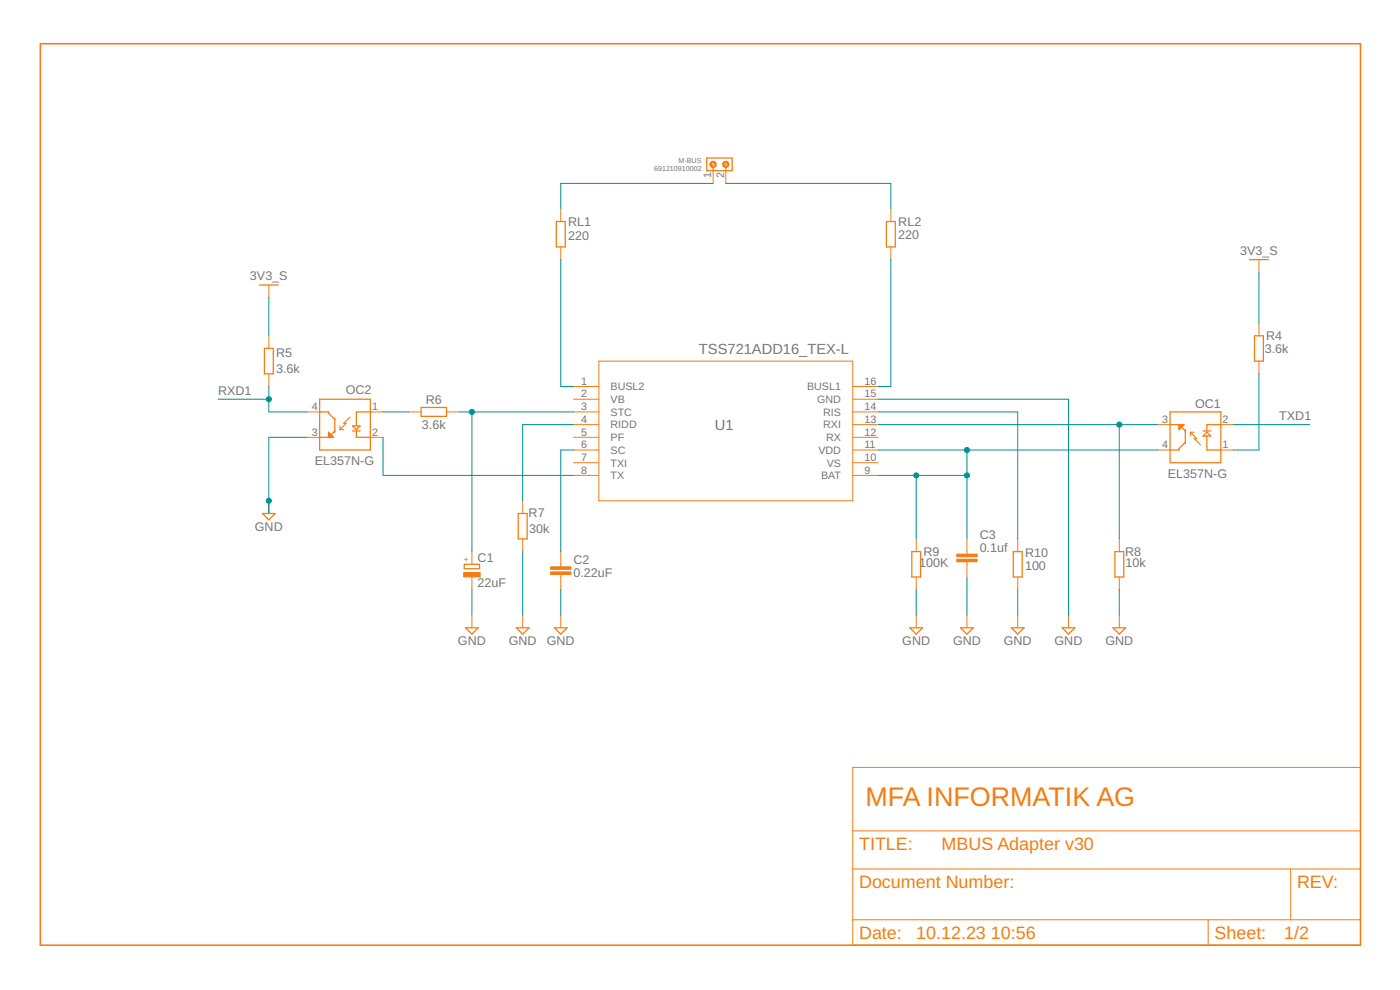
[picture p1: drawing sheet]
<svg xmlns="http://www.w3.org/2000/svg" width="420mm" height="297mm" viewBox="0 0 420 297" stroke-linecap="round" stroke-linejoin="round" font-family="sans-serif">
<path d="M12.1 13.1h396.2v270.5h-396.2z" fill="none" stroke="#f57c10" stroke-width=".47"/>
<g fill="none" stroke="#f57c10" stroke-width=".3">
<path d="M214 51.2v3.8M214.4 48.9l-.8 .8M217.8 51.2v3.8M218.2 48.9l-.8 .8M168.3 62.7v3.8M168.3 74.1v3.8M267.4 62.7v3.8M267.4 74.1v3.8M377.8 77.9v3.8M80.7 85.5v3.8M377.8 96.9v3.9M80.7 100.8v3.7"/>
<path d="M80.7 112.2v3.8M172.1 116h7.6M172.1 119.8h7.6M179.7 108.4h76.2v41.9h-76.2zM255.9 116h7.6M255.9 119.8h7.6M377.8 108.4v3.8M92.1 123.6h3.8M92.1 131.2h3.8M111.1 123.6h3.9M111.1 131.2h3.9M122.6 123.6h3.8"/>
<path d="M134 123.6h3.8M172.1 123.6h7.6M172.1 127.4h7.6M172.1 131.2h7.6M172.1 135h7.6M172.1 138.8h7.6M255.9 123.6h7.6M255.9 127.4h7.6M255.9 131.2h7.6M255.9 135h7.6M255.9 138.8h7.6M347.3 127.4h3.9"/>
<path d="M347.3 135h3.9M366.4 127.4h3.8M366.4 135h3.8M80.7 150.3v3.8M156.9 150.3v3.8M172.1 142.6h7.6M255.9 142.6h7.6M141.6 165.5v3.8M141.6 173.1v3.8M156.9 161.7v3.8M168.3 165.5v4.6M168.3 172.4v4.5"/>
<path d="M275 161.7v3.8M275 173.1v3.8M290.2 161.7v4.6M290.2 168.6v4.5M305.4 161.7v3.8M305.4 173.1v3.8M335.9 161.7v3.8M335.9 173.1v3.8M141.6 184.6v3.8M156.9 184.6v3.8M168.3 184.6v3.8M275 184.6v3.8"/>
<path d="M290.2 184.6v3.8M305.4 184.6v3.8M320.7 184.6v3.8M335.9 184.6v3.8M255.9 230.3h152.4v53.3h-152.4zM255.9 249.3h152.4M255.9 260.7h152.4M255.9 276h152.4M362.6 276v7.6M387.3 260.7v15.3"/>
</g>
<g fill="none" stroke="#f57c10" stroke-width=".38">
<path d="M212.1 47.4h7.6v3.8h-7.6zM214 50.1v1.1M217.8 50.1v1.1M167 66.5h2.6v7.6h-2.6zM266 66.5h2.7v7.6h-2.7zM375 77.9h5.7M77.8 85.5h5.7M79.4 104.5h2.6v7.7h-2.6zM95.9 119.8h15.2v15.2h-15.2zM376.5 100.8h2.7v7.6h-2.7zM95.9 123.6h2.7v.4l1.9 1.9M98.6 130.8l.4-.3v.7l.4-.4"/>
<path d="M98.6 130.1l.8 .7M99.4 130.8h.3M99.7 130.8l.4 .4h-4.2M100.5 129.3l-1.9 1.9v-1.5l1.1 1.1M100.5 125.5v4.2M105.8 127.8h2.3l-1.1 1.1zM105.8 129.3h2.3M107 129.3v1.9h4.1M111.1 123.6h-4.1v4.2M126.4 122.3h7.6v2.6h-7.6zM351.2 123.6h15.2v15.2h-15.2zM351.2 127.4h4.1l-1.5 1.5v-1.5l1.9 1.9"/>
<path d="M353.8 127.8l.4 .4v-.8l.4 .4M354.6 127.8h.4M354.6 127.8l-.8 .7M355.7 132.7l-1.9 1.9v.4h-2.6M355.7 128.9v4.2M361.1 129.3h2.2M362.2 129.7l1.1 1.1h-2.2zM362.2 130.8v4.2h4.2M366.4 127.4h-4.2v1.9M78.8 154.1h3.8l-1.9 1.9zM155.5 154.1h2.7v7.6h-2.7zM139.3 169.3h4.6v1.3h-4.6z"/>
<path d="M273.6 165.5h2.7v7.6h-2.7zM304.1 165.5h2.7v7.6h-2.7zM334.6 165.5h2.6v7.6h-2.6zM139.7 188.4h3.8l-1.9 1.9zM155 188.4h3.8l-1.9 1.9zM166.4 188.4h3.8l-1.9 1.9zM273.1 188.4h3.8l-1.9 1.9zM288.3 188.4h3.8l-1.9 1.9zM303.5 188.4h3.8l-1.9 1.9zM318.8 188.4h3.8l-1.9 1.9zM334 188.4h3.8l-1.9 1.9z"/>
</g>
<g fill="#f57c10" stroke="#f57c10" stroke-width=".3">
<path d="M213.3 48.7a.95 .95 0 0 1 1.5 0 .95 .95 0 0 1-.5 1.5 .95 .95 0 0 1-1.2-.9h.3a.57 .57 0 0 1 .9-.5 .57 .57 0 0 1 .1 1 .57 .57 0 0 1-.9-.3l-.1-.2h-.3z" fill-rule="evenodd"/>
<path d="M217.1 48.7a.95 .95 0 0 1 1.5 0 .95 .95 0 0 1-.5 1.5 .95 .95 0 0 1-1.2-.9h.4a.57 .57 0 0 1 .8-.5 .57 .57 0 0 1 .1 1 .57 .57 0 0 1-.9-.3v-.2h-.4z" fill-rule="evenodd"/>
</g>
<g fill="#f57c10" stroke="#f57c10" stroke-width=".3">
<path d="M287.1 167.8h6.1v.8h-6.1z"/>
<path d="M287.1 166.3h6.1v.7h-6.1z"/>
<path d="M165.2 171.6h6.1v.8h-6.1z"/>
<path d="M165.2 170.1h6.1v.7h-6.1z"/>
<path d="M139.1 171.8h5v1.3h-5z"/>
</g>
<path d="M102 127.8v1.1M102 128.9h1.1M105.1 125.1l-2 1.9h.8l-1.9 1.9M357.3 129.7l1.9 1.9h-.8l1.9 1.9M357.3 129.7v1.1M357.3 129.7h1.1" fill="none" stroke="#f57c10" stroke-width=".32"/>
<g fill="none" stroke="#009292" stroke-width=".3">
<path d="M214 55h-45.7v7.7M217.8 55h49.6v7.7M168.3 77.9v38.1h3.8M267.4 77.9v38.1h-3.9M80.7 89.3v11.5M377.8 81.7v15.2M65.4 119.8h15.3M80.7 116v7.6h11.4M263.5 119.8h57.2v64.8M377.8 112.2v22.8h-7.6M92.1 131.2h-11.4v22.9M115 123.6h7.6"/>
<path d="M115 131.2v11.4h57.1M137.8 123.6h34.3M141.6 123.6v41.9M172.1 135h-3.8v30.5M172.1 127.4h-15.2v22.9M263.5 123.6h41.9v38.1M263.5 127.4h83.8M263.5 135h83.8M290.2 135v26.7M335.9 127.4v34.3M370.2 127.4h22.9M263.5 142.6h26.7"/>
<path d="M275 142.6v19.1M141.6 176.9v7.7M156.9 165.5v19.1M168.3 176.9v7.7M275 176.9v7.7M290.2 173.1v11.5M305.4 176.9v7.7M335.9 176.9v7.7"/>
</g>
<g fill="#009292" stroke="#009292" stroke-width=".3">
<circle cx="141.6" cy="123.6" r=".76"/>
<circle cx="80.7" cy="150.3" r=".76"/>
<circle cx="275" cy="142.6" r=".76"/>
<circle cx="290.2" cy="142.6" r=".76"/>
<circle cx="290.2" cy="135" r=".76"/>
<circle cx="335.9" cy="127.4" r=".76"/>
<circle cx="80.7" cy="119.8" r=".76"/>
</g>
<text font-size="8.1" fill="#f57c10" x="259.7" y="241.7">MFA INFORMATIK AG</text>
<g font-size="5.4" fill="#f57c10">
<text x="257.8" y="255">TITLE:</text>
<text x="282.6" y="255">MBUS Adapter v30</text>
<text x="257.8" y="266.4">Document Number:</text>
<text x="389.3" y="266.4">REV:</text>
<text x="257.8" y="281.7">Date:</text>
<text x="275" y="281.7">10.12.23</text>
<text x="297.4" y="281.7">10:56</text>
<text x="364.5" y="281.7">Sheet:</text>
<text x="385.4" y="281.7">1/2</text>
</g>
<g font-size="4.4" fill="#757575">
<text x="209.8" y="106.1">TSS721ADD16_TEX-L</text>
<text x="214.5" y="129">U1</text>
</g>
<g font-size="3.8" fill="#757575">
<text x="170.5" y="72">220</text>
<text x="170.5" y="67.8">RL1</text>
<text x="269.5" y="71.6">220</text>
<text x="269.6" y="67.8">RL2</text>
<text x="372.2" y="76.4">3V3_S</text>
<text x="75" y="84">3V3_S</text>
<text x="82.8" y="107">R5</text>
<text x="379.6" y="105.9">3.6k</text>
<text x="380" y="102.1">R4</text>
<text x="82.8" y="112">3.6k</text>
<text x="65.4" y="118.6">RXD1</text>
<text x="103.8" y="118.3">OC2</text>
<text x="127.8" y="121.1">R6</text>
<text x="358.6" y="122.5">OC1</text>
<text x="383.9" y="125.9">TXD1</text>
<text x="126.6" y="128.7">3.6k</text>
<text x="94.5" y="139.6">EL357N-G</text>
<text x="350.5" y="143.4">EL357N-G</text>
<text x="158.6" y="155">R7</text>
<text x="76.5" y="159.2">GND</text>
<text x="158.8" y="160">30k</text>
<text x="294" y="161.7">C3</text>
<text x="277.1" y="166.8">R9</text>
<text x="294" y="165.5">0.1uf</text>
<text x="307.7" y="167.2">R10</text>
<text x="337.7" y="166.8">R8</text>
<text x="143.3" y="168.6">C1</text>
<text x="172.1" y="173.1">0.22uF</text>
<text x="172.1" y="169.3">C2</text>
<text x="275.9" y="170.3">100K</text>
<text x="307.6" y="171">100</text>
<text x="337.8" y="170.3">10k</text>
<text x="143.3" y="176.2">22uF</text>
<text x="137.4" y="193.5">GND</text>
<text x="152.7" y="193.5">GND</text>
<text x="164.1" y="193.5">GND</text>
<text x="270.8" y="193.5">GND</text>
<text x="286" y="193.5">GND</text>
<text x="301.3" y="193.5">GND</text>
<text x="316.5" y="193.5">GND</text>
<text x="331.7" y="193.5">GND</text>
</g>
<g font-size="3.2" fill="#757575">
<text x="213.5" y="53.6" transform="rotate(-90 213.5 53.6)">1</text>
<text x="217.3" y="53.6" transform="rotate(-90 217.3 53.6)">2</text>
<text x="174.4" y="115.4">1</text>
<text x="174.4" y="119.3">2</text>
<text x="183.2" y="117.1">BUSL2</text>
<text x="242.2" y="117.1">BUSL1</text>
<text x="259.4" y="119.3">15</text>
<text x="259.4" y="115.4">16</text>
<text x="93.6" y="123.1">4</text>
<text x="111.7" y="123.1">1</text>
<text x="174.4" y="123.1">3</text>
<text x="183.2" y="120.9">VB</text>
<text x="183.2" y="124.7">STC</text>
<text x="245.3" y="120.9">GND</text>
<text x="247.1" y="124.7">RIS</text>
<text x="259.4" y="123.1">14</text>
<text x="93.6" y="130.7">3</text>
<text x="111.7" y="130.7">2</text>
<text x="174.4" y="126.9">4</text>
<text x="174.4" y="130.7">5</text>
<text x="183.2" y="128.6">RIDD</text>
<text x="247.1" y="128.6">RXI</text>
<text x="259.4" y="130.7">12</text>
<text x="259.4" y="126.9">13</text>
<text x="348.8" y="126.9">3</text>
<text x="366.9" y="126.9">2</text>
<text x="174.4" y="134.5">6</text>
<text x="183.2" y="132.4">PF</text>
<text x="183.2" y="136.2">SC</text>
<text x="245.6" y="136.2">VDD</text>
<text x="247.9" y="132.4">RX</text>
<text x="259.4" y="134.5">11</text>
<text x="348.8" y="134.5">4</text>
<text x="366.9" y="134.5">1</text>
<text x="174.4" y="138.3">7</text>
<text x="174.4" y="142.1">8</text>
<text x="183.2" y="140">TXI</text>
<text x="183.2" y="143.8">TX</text>
<text x="246.4" y="143.8">BAT</text>
<text x="248.1" y="140">VS</text>
<text x="259.4" y="142.1">9</text>
<text x="259.4" y="138.3">10</text>
</g>
<text font-size="2.7" fill="#f57c10" x="140.8" y="168.7" transform="rotate(-90 140.8 168.7)">+</text>
<g font-size="2.1" fill="#757575">
<text x="196.3" y="51.3">691210910002</text>
<text x="203.6" y="48.8">M-BUS</text>
</g>
</svg>
